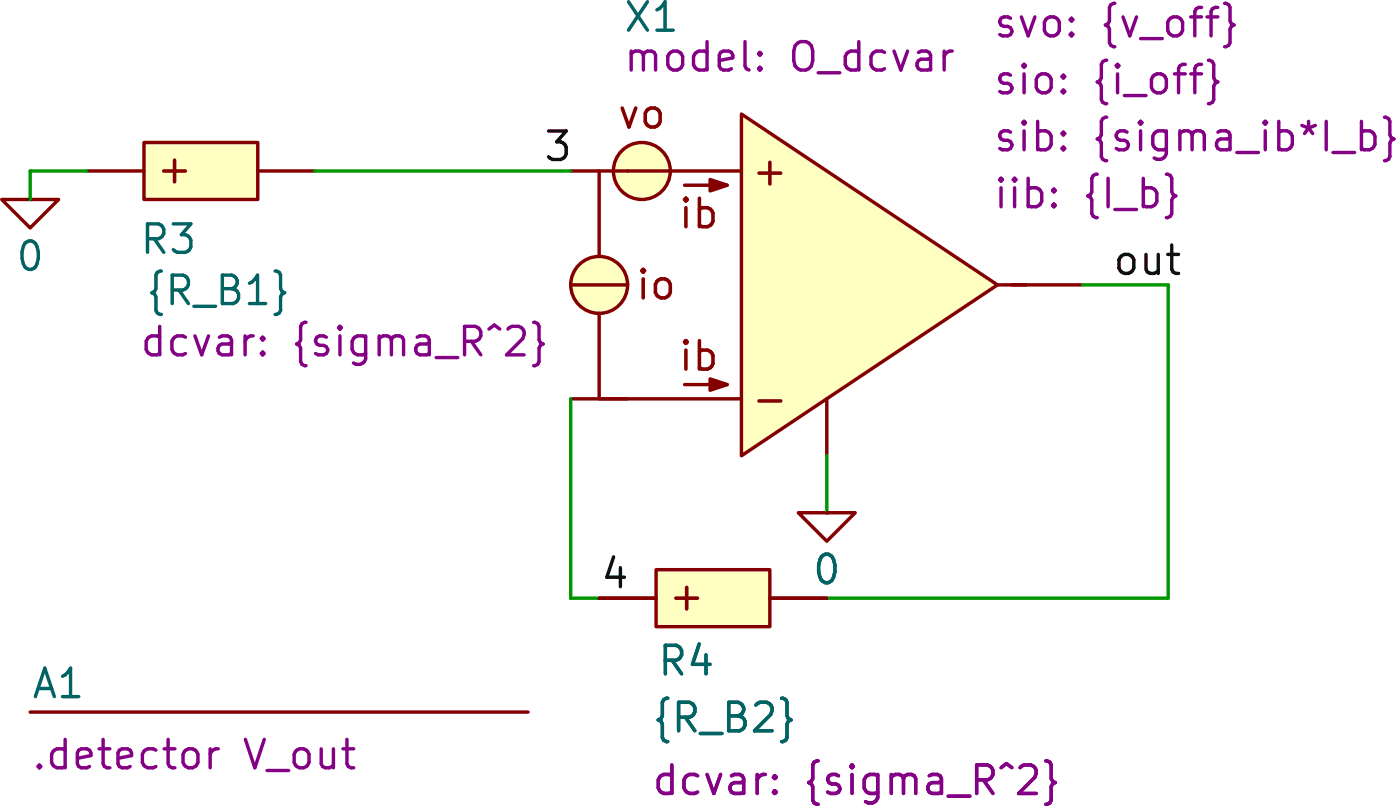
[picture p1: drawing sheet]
(kicad_sch
 (version 20231120)
 (generator "eeschema")
 (generator_version "8.0")
 (paper "A4")
 (title_block
  (title "VampBias"))
 (lib_symbols
  (symbol "SLiCAP:Command"
   (pin_numbers hide)
   (pin_names
    (offset 0) hide) (exclude_from_sim no) (in_bom yes) (on_board yes)
   (property "Reference" "A?" (at 0 1.27 0) (do_not_autoplace) (effects (font (size 1.27 1.27)) (justify left)))
   (property "Value" "" (at 0 -0.635 0) (effects (font (size 1.27 1.27)) (justify left) (hide yes)))
   (property "Footprint" "" (at 0 -1.27 0) (effects (font (size 1.27 1.27)) (justify left) (hide yes)))
   (property "Datasheet" "" (at 0 -1.27 0) (effects (font (size 1.27 1.27)) (justify left) (hide yes)))
   (property "Description" "SLiCAP command (.lib, .param, .model. subckt}" (at 23.114 -4.064 0) (effects (font (size 1.27 1.27)) (hide yes)))
   (property "command" "?" (at 0 -1.905 0) (do_not_autoplace) (effects (font (size 1.27 1.27)) (justify left)))
   (symbol "Command_0_1"
    (polyline (pts (xy 0 0) (xy 22.225 0)) (stroke (width 0) (type default)) (fill (type none)))))
  (symbol "SLiCAP:GND"
   (power)
   (pin_numbers hide)
   (pin_names
    (offset 0) hide) (exclude_from_sim no) (in_bom yes) (on_board yes)
   (property "Reference" "#0" (at 0 -5.08 0) (effects (font (size 1.27 1.27)) (hide yes)))
   (property "Value" "0" (at 0 -2.54 0) (do_not_autoplace) (effects (font (size 1.27 1.27))))
   (property "Footprint" "" (at 0 0 0) (effects (font (size 1.27 1.27)) (hide yes)))
   (property "Datasheet" "" (at 0 -10.16 0) (effects (font (size 1.27 1.27)) (hide yes)))
   (property "Description" "0V reference potential" (at 0 -7.62 0) (effects (font (size 1.27 1.27)) (hide yes)))
   (symbol "GND_0_1"
    (polyline (pts (xy -1.27 0) (xy 0 -1.27) (xy 1.27 0) (xy -1.27 0)) (stroke (width 0) (type default)) (fill (type none))))
   (symbol "GND_1_1"
    (pin power_in line (at 0 0 0) (length 0) (name "~" (effects (font (size 1.016 1.016)))) (number "1" (effects (font (size 1.016 1.016)))))))
  (symbol "SLiCAP:O_dcvar"
   (pin_numbers hide)
   (pin_names
    (offset 0) hide) (exclude_from_sim no) (in_bom yes) (on_board yes)
   (property "Reference" "X?" (at 1.27 6.985 0) (effects (font (size 1.27 1.27)) (justify left)))
   (property "Value" "" (at 2.54 5.08 0) (effects (font (size 1.27 1.27)) (justify left) (hide yes)))
   (property "Footprint" "" (at 2.54 -1.27 0) (effects (font (size 1.27 1.27)) (justify left) (hide yes)))
   (property "Datasheet" "" (at 2.54 -1.27 0) (effects (font (size 1.27 1.27)) (justify left) (hide yes)))
   (property "Description" "OpAmp (nullor) with dcvar parameters for the  input-referred DC offset voltage and offset current and for the bias current" (at 45.72 -13.97 0) (effects (font (size 1.27 1.27)) (hide yes)))
   (property "svo" "{sigma_vo}" (at 3.81 -3.81 0) (show_name) (do_not_autoplace) (effects (font (size 1.27 1.27)) (justify left)))
   (property "sio" "{sigma_io}" (at 3.81 -6.35 0) (show_name) (do_not_autoplace) (effects (font (size 1.27 1.27)) (justify left)))
   (property "model" "O_dcvar" (at 1.27 5.08 0) (show_name) (effects (font (size 1.27 1.27)) (justify left)))
   (property "sib" "{sigma_ib}" (at 3.81 -8.89 0) (show_name) (do_not_autoplace) (effects (font (size 1.27 1.27)) (justify left)))
   (property "iib" "{I_b}" (at 3.81 -11.43 0) (show_name) (do_not_autoplace) (effects (font (size 1.27 1.27)) (justify left)))
   (symbol "O_dcvar_0_1"
    (polyline (pts (xy -12.7 0) (xy -10.16 0)) (stroke (width 0) (type default)) (fill (type none)))
    (polyline (pts (xy -5.715 -4.445) (xy -7.62 -4.445)) (stroke (width 0) (type solid)) (fill (type none)))
    (polyline (pts (xy -5.715 4.445) (xy -7.62 4.445)) (stroke (width 0) (type solid)) (fill (type none)))
    (polyline (pts (xy 6.35 0) (xy 7.62 0)) (stroke (width 0) (type default)) (fill (type none)))
    (polyline (pts (xy 7.62 0) (xy 6.985 0)) (stroke (width 0) (type default)) (fill (type none)))
    (polyline (pts (xy -11.43 -1.27) (xy -11.43 -5.08) (xy -5.08 -5.08)) (stroke (width 0) (type default)) (fill (type none)))
    (polyline (pts (xy -5.715 -4.445) (xy -6.477 -4.191) (xy -6.477 -4.699) (xy -5.715 -4.445)) (stroke (width 0) (type solid)) (fill (type outline)))
    (polyline (pts (xy -5.715 4.445) (xy -6.477 4.699) (xy -6.477 4.191) (xy -5.715 4.445)) (stroke (width 0) (type solid)) (fill (type outline))))
   (symbol "O_dcvar_1_0"
    (pin power_out line (at 10.16 0 180) (length 2.54) (name "outP" (effects (font (size 1.27 1.27)))) (number "3" (effects (font (size 1.27 1.27)))))
    (pin power_out line (at -1.27 -7.62 90) (length 2.54) (name "outN" (effects (font (size 1.27 1.27)))) (number "4" (effects (font (size 1.27 1.27))))))
   (symbol "O_dcvar_1_1"
    (circle (center -11.43 0) (radius 1.27) (stroke (width 0) (type default)) (fill (type background)))
    (circle (center -9.525 5.08) (radius 1.27) (stroke (width 0) (type default)) (fill (type background)))
    (polyline (pts (xy -11.43 1.27) (xy -11.43 5.08)) (stroke (width 0) (type default)) (fill (type none)))
    (polyline (pts (xy -10.16 5.08) (xy -5.08 5.08)) (stroke (width 0) (type default)) (fill (type none)))
    (polyline (pts (xy 6.35 0) (xy -5.08 7.62) (xy -5.08 -7.62) (xy 6.35 0)) (stroke (width 0) (type default)) (fill (type background)))
    (text "+" (at -3.81 5.08 0) (effects (font (size 1.27 1.27))))
    (text "-" (at -3.81 -5.08 0) (effects (font (size 1.27 1.27))))
    (text "ib" (at -6.985 -3.175 0) (effects (font (size 1.27 1.27))))
    (text "ib" (at -6.985 3.175 0) (effects (font (size 1.27 1.27))))
    (text "io" (at -8.89 0 0) (effects (font (size 1.27 1.27))))
    (text "vo" (at -9.525 7.62 0) (effects (font (size 1.27 1.27))))
    (pin input line (at -12.7 5.08 0) (length 2.54) (name "inp" (effects (font (size 1.27 1.27)))) (number "1" (effects (font (size 1.27 1.27)))))
    (pin input line (at -12.7 -5.08 0) (length 2.54) (name "inN" (effects (font (size 1.27 1.27)))) (number "2" (effects (font (size 1.27 1.27)))))))
  (symbol "SLiCAP:R"
   (pin_numbers hide)
   (pin_names
    (offset 1.016) hide) (exclude_from_sim no) (in_bom yes) (on_board yes)
   (property "Reference" "R?" (at 1.905 3.81 0) (effects (font (size 1.27 1.27)) (justify left)))
   (property "Value" "?" (at 1.905 1.905 0) (show_name) (effects (font (size 1.27 1.27)) (justify left)))
   (property "Footprint" "" (at 0.635 -3.175 0) (effects (font (size 1.27 1.27)) (hide yes)))
   (property "Datasheet" "" (at 0.635 -3.175 0) (effects (font (size 1.27 1.27)) (hide yes)))
   (property "Description" "Resistor (cannot have zero resistance)" (at 21.082 -5.842 0) (effects (font (size 1.27 1.27)) (hide yes)))
   (property "model" "R" (at 1.905 -3.81 0) (show_name) (effects (font (size 1.27 1.27)) (justify left) (hide yes)))
   (property "noisetemp" "0" (at 1.905 0 0) (show_name) (effects (font (size 1.27 1.27)) (justify left)))
   (property "noiseflow" "0" (at 15.24 0 0) (show_name) (effects (font (size 1.27 1.27)) (justify left)))
   (property "dcvar" "0" (at 1.905 -1.905 0) (show_name) (effects (font (size 1.27 1.27)) (justify left)))
   (property "dcvarlot" "0" (at 15.24 -1.905 0) (show_name) (effects (font (size 1.27 1.27)) (justify left)))
   (symbol "R_0_0"
    (text "+" (at 0 1.27 0) (effects (font (size 1.27 1.27)))))
   (symbol "R_1_0"
    (pin passive line (at 0 5.08 270) (length 2.54) (name "1" (effects (font (size 1.27 1.27)))) (number "1" (effects (font (size 1.27 1.27)))))
    (pin passive line (at 0 -5.08 90) (length 2.54) (name "2" (effects (font (size 1.27 1.27)))) (number "2" (effects (font (size 1.27 1.27))))))
   (symbol "R_1_1"
    (rectangle (start -1.27 2.54) (end 1.27 -2.54) (stroke (width 0) (type solid)) (fill (type background))))))
 (wire
  (pts (xy 128.27 71.12) (xy 113.03 71.12))
  (stroke (width 0) (type default)))
 (wire
  (pts (xy 101.6 71.12) (xy 102.87 71.12))
  (stroke (width 0) (type default)))
 (wire
  (pts (xy 90.17 52.07) (xy 101.6 52.07))
  (stroke (width 0) (type default)))
 (wire
  (pts (xy 101.6 62.23) (xy 101.6 71.12))
  (stroke (width 0) (type default)))
 (wire
  (pts (xy 77.47 53.34) (xy 77.47 52.07))
  (stroke (width 0) (type default)))
 (wire
  (pts (xy 124.46 57.15) (xy 128.27 57.15))
  (stroke (width 0) (type default)))
 (wire
  (pts (xy 113.03 64.77) (xy 113.03 67.31))
  (stroke (width 0) (type default)))
 (wire
  (pts (xy 77.47 52.07) (xy 80.01 52.07))
  (stroke (width 0) (type default)))
 (wire
  (pts (xy 128.27 57.15) (xy 128.27 71.12))
  (stroke (width 0) (type default)))
 (label "4"
  (at 102.87 71.12 0)
  (fields_autoplaced yes)
  (effects (font (size 1.27 1.27)) (justify left bottom)))
 (label "out"
  (at 125.73 57.15 0)
  (fields_autoplaced yes)
  (effects (font (size 1.27 1.27)) (justify left bottom)))
 (label "3"
  (at 100.33 52.07 0)
  (fields_autoplaced yes)
  (effects (font (size 1.27 1.27)) (justify left bottom)))
 (symbol
  (lib_id "SLiCAP:GND")
  (at 113.03 67.31 0)
  (unit 1)
  (exclude_from_sim no)
  (in_bom yes)
  (on_board yes)
  (dnp no)
  (property "Reference" "#02" (at 113.03 72.39 0) (effects (font (size 1.27 1.27)) (hide yes)))
  (property "Value" "0" (at 113.03 69.85 0) (do_not_autoplace yes) (effects (font (size 1.27 1.27))))
  (property "Footprint" "" (at 113.03 67.31 0) (effects (font (size 1.27 1.27)) (hide yes)))
  (property "Datasheet" "" (at 113.03 77.47 0) (effects (font (size 1.27 1.27)) (hide yes)))
  (property "Description" "0V reference potential" (at 113.03 74.93 0) (effects (font (size 1.27 1.27)) (hide yes)))
  (pin "1"))
 (symbol
  (lib_id "SLiCAP:R")
  (at 85.09 52.07 90)
  (unit 1)
  (exclude_from_sim no)
  (in_bom yes)
  (on_board yes)
  (dnp no)
  (property "Reference" "R3" (at 82.296 55.118 90) (effects (font (size 1.27 1.27)) (justify right)))
  (property "Value" "{R_B1}" (at 82.55 57.404 90) (effects (font (size 1.27 1.27)) (justify right)))
  (property "Footprint" "" (at 88.265 51.435 0) (effects (font (size 1.27 1.27)) (hide yes)))
  (property "Datasheet" "" (at 88.265 51.435 0) (effects (font (size 1.27 1.27)) (hide yes)))
  (property "Description" "Resistor (cannot have zero resistance)" (at 90.932 30.988 0) (effects (font (size 1.27 1.27)) (hide yes)))
  (property "model" "R" (at 88.9 50.165 0) (show_name yes) (effects (font (size 1.27 1.27)) (justify left) (hide yes)))
  (property "noisetemp" "0" (at 83.8199 49.53 0) (show_name yes) (effects (font (size 1.27 1.27)) (justify left) (hide yes)))
  (property "noiseflow" "0" (at 86.3599 49.53 0) (show_name yes) (effects (font (size 1.27 1.27)) (justify left) (hide yes)))
  (property "dcvar" "{sigma_R^2}" (at 82.296 59.69 90) (show_name yes) (effects (font (size 1.27 1.27)) (justify right)))
  (property "dcvarlot" "0" (at 91.4399 49.53 0) (show_name yes) (effects (font (size 1.27 1.27)) (justify left) (hide yes)))
  (pin "1")
  (pin "2"))
 (symbol
  (lib_id "SLiCAP:GND")
  (at 77.47 53.34 0)
  (unit 1)
  (exclude_from_sim no)
  (in_bom yes)
  (on_board yes)
  (dnp no)
  (property "Reference" "#01" (at 77.47 58.42 0) (effects (font (size 1.27 1.27)) (hide yes)))
  (property "Value" "0" (at 77.47 55.88 0) (do_not_autoplace yes) (effects (font (size 1.27 1.27))))
  (property "Footprint" "" (at 77.47 53.34 0) (effects (font (size 1.27 1.27)) (hide yes)))
  (property "Datasheet" "" (at 77.47 63.5 0) (effects (font (size 1.27 1.27)) (hide yes)))
  (property "Description" "0V reference potential" (at 77.47 60.96 0) (effects (font (size 1.27 1.27)) (hide yes)))
  (pin "1"))
 (symbol
  (lib_id "SLiCAP:R")
  (at 107.95 71.12 90)
  (unit 1)
  (exclude_from_sim no)
  (in_bom yes)
  (on_board yes)
  (dnp no)
  (property "Reference" "R4" (at 105.41 73.914 90) (effects (font (size 1.27 1.27)) (justify right)))
  (property "Value" "{R_B2}" (at 105.156 76.454 90) (effects (font (size 1.27 1.27)) (justify right)))
  (property "Footprint" "" (at 111.125 70.485 0) (effects (font (size 1.27 1.27)) (hide yes)))
  (property "Datasheet" "" (at 111.125 70.485 0) (effects (font (size 1.27 1.27)) (hide yes)))
  (property "Description" "Resistor (cannot have zero resistance)" (at 113.792 50.038 0) (effects (font (size 1.27 1.27)) (hide yes)))
  (property "model" "R" (at 111.76 69.215 0) (show_name yes) (effects (font (size 1.27 1.27)) (justify left) (hide yes)))
  (property "noisetemp" "0" (at 106.6799 68.58 0) (show_name yes) (effects (font (size 1.27 1.27)) (justify left) (hide yes)))
  (property "noiseflow" "0" (at 109.2199 68.58 0) (show_name yes) (effects (font (size 1.27 1.27)) (justify left) (hide yes)))
  (property "dcvar" "{sigma_R^2}" (at 105.156 79.248 90) (show_name yes) (effects (font (size 1.27 1.27)) (justify right)))
  (property "dcvarlot" "0" (at 114.2999 68.58 0) (show_name yes) (effects (font (size 1.27 1.27)) (justify left) (hide yes)))
  (pin "1")
  (pin "2"))
 (symbol
  (lib_id "SLiCAP:Command")
  (at 77.47 76.2 0)
  (unit 1)
  (exclude_from_sim no)
  (in_bom yes)
  (on_board yes)
  (dnp no)
  (fields_autoplaced yes)
  (property "Reference" "A1" (at 77.47 74.93 0) (do_not_autoplace yes) (effects (font (size 1.27 1.27)) (justify left)))
  (property "Value" "~" (at 77.47 76.835 0) (effects (font (size 1.27 1.27)) (justify left) (hide yes)))
  (property "Footprint" "" (at 77.47 77.47 0) (effects (font (size 1.27 1.27)) (justify left) (hide yes)))
  (property "Datasheet" "" (at 77.47 77.47 0) (effects (font (size 1.27 1.27)) (justify left) (hide yes)))
  (property "Description" "SLiCAP command (.lib, .param, .model. subckt}" (at 100.584 80.264 0) (effects (font (size 1.27 1.27)) (hide yes)))
  (property "command" ".detector V_out" (at 77.47 78.105 0) (do_not_autoplace yes) (effects (font (size 1.27 1.27)) (justify left))))
 (symbol
  (lib_id "SLiCAP:O_dcvar")
  (at 114.3 57.15 0)
  (unit 1)
  (exclude_from_sim no)
  (in_bom yes)
  (on_board yes)
  (dnp no)
  (property "Reference" "X1" (at 103.886 45.212 0) (effects (font (size 1.27 1.27)) (justify left)))
  (property "Value" "~" (at 116.84 52.07 0) (effects (font (size 1.27 1.27)) (justify left) (hide yes)))
  (property "Footprint" "" (at 116.84 58.42 0) (effects (font (size 1.27 1.27)) (justify left) (hide yes)))
  (property "Datasheet" "" (at 116.84 58.42 0) (effects (font (size 1.27 1.27)) (justify left) (hide yes)))
  (property "Description" "OpAmp (nullor) with dcvar parameters for the  input-referred DC offset voltage and offset current and for the bias current" (at 160.02 71.12 0) (effects (font (size 1.27 1.27)) (hide yes)))
  (property "svo" "{v_off}" (at 120.396 45.466 0) (show_name yes) (do_not_autoplace yes) (effects (font (size 1.27 1.27)) (justify left)))
  (property "sio" "{i_off}" (at 120.396 48.006 0) (show_name yes) (do_not_autoplace yes) (effects (font (size 1.27 1.27)) (justify left)))
  (property "model" "O_dcvar" (at 103.886 46.99 0) (show_name yes) (effects (font (size 1.27 1.27)) (justify left)))
  (property "sib" "{sigma_ib*I_b}" (at 120.396 50.546 0) (show_name yes) (do_not_autoplace yes) (effects (font (size 1.27 1.27)) (justify left)))
  (property "iib" "{I_b}" (at 120.396 53.086 0) (show_name yes) (do_not_autoplace yes) (effects (font (size 1.27 1.27)) (justify left)))
  (pin "2")
  (pin "3")
  (pin "1")
  (pin "4"))
 (sheet_instances
  (path ""
   (page "1"))))
